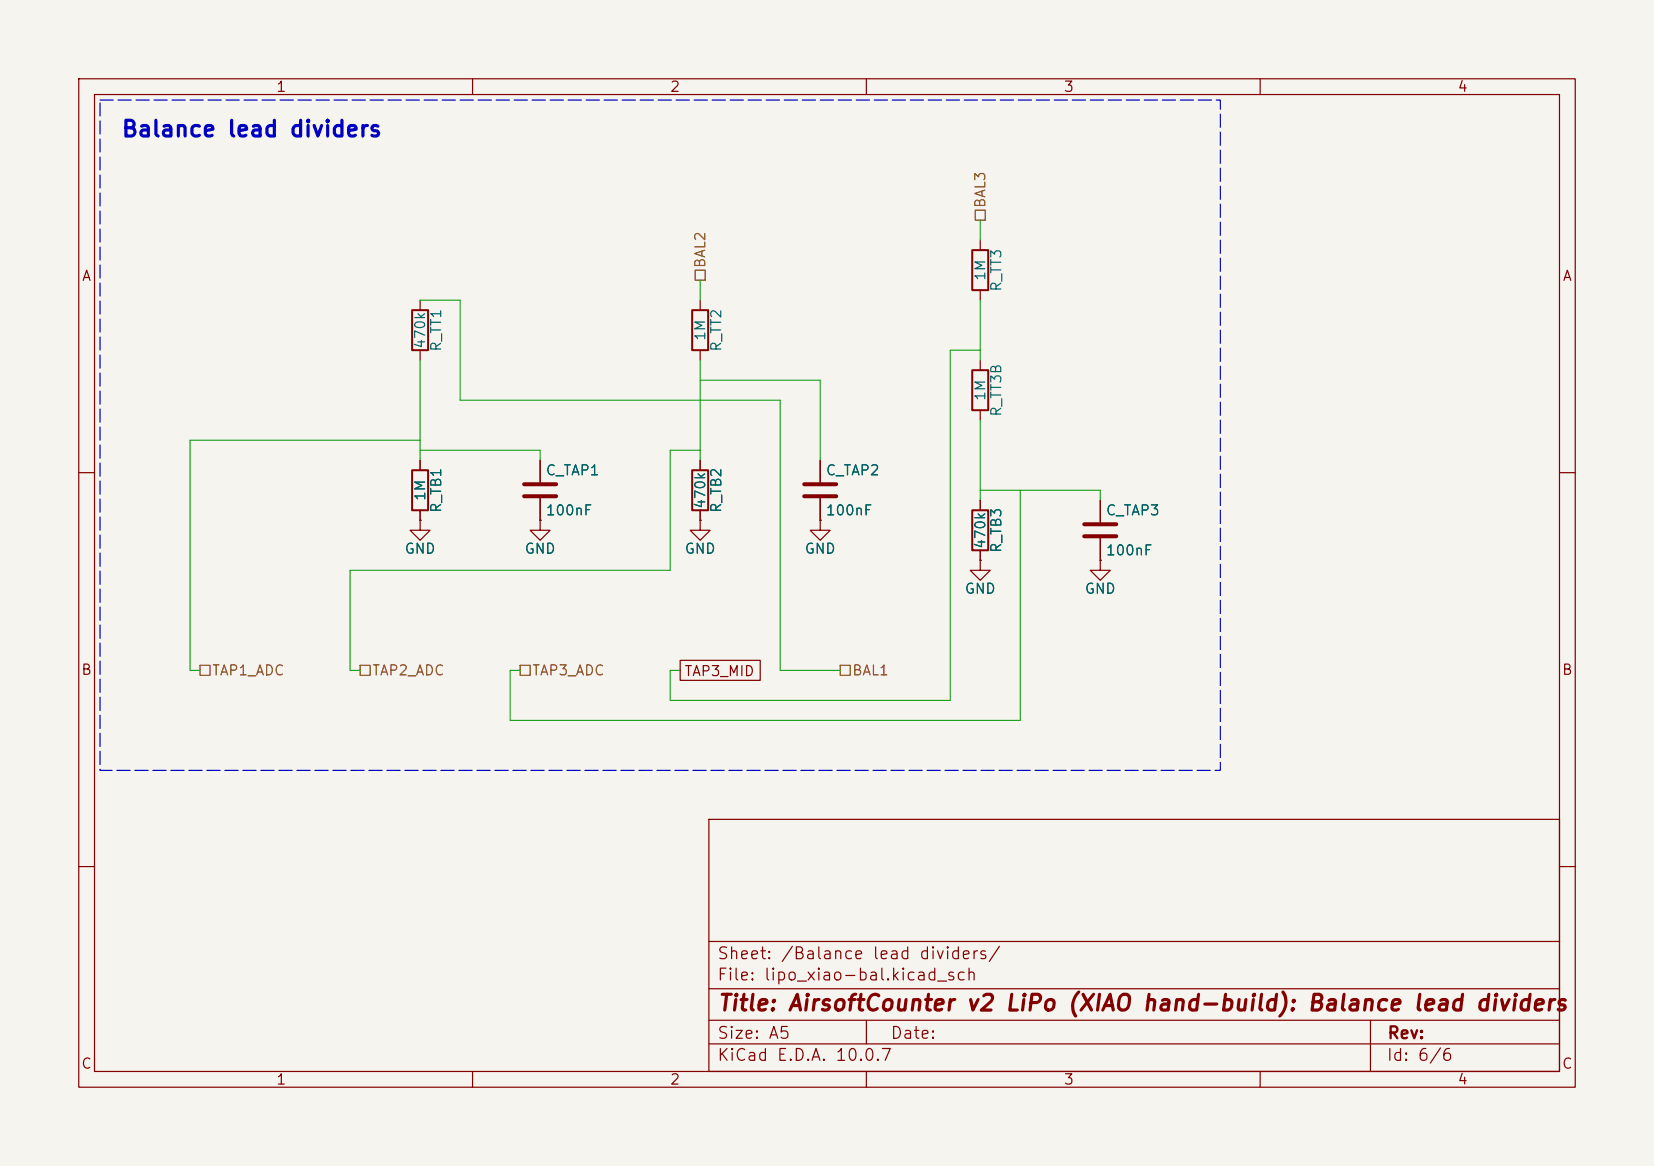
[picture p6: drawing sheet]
<svg xmlns="http://www.w3.org/2000/svg" width="210mm" height="148mm" viewBox="0 0 210 148" stroke-linecap="round" stroke-linejoin="round" font-family="sans-serif">
<path d="M0 0h210v148h-210z" fill="#f5f4ef" stroke="#f5f4ef" stroke-width=".13"/>
<g fill="none" stroke="#840000" stroke-width=".15">
<path d="M10 10h190v128h-190zM12 12h186v124h-186zM60 10v2M110 10v2M160 10v2M53.3 38.1v1.3M88.9 38.1v1.3M124.5 30.5v1.3M124.5 36.8v1.3M53.3 44.5v1.2M53.3 58.4v1.3M68.6 58.4v2.8"/>
<path d="M88.9 44.5v1.2M88.9 58.4v1.3M104.1 58.4v2.8M124.5 45.7v1.3M124.5 52.1v1.2M10 60h2M53.3 66v1.3h1.3l-1.3 1.3-1.2-1.3h1.2M53.3 66h.1M53.3 64.8v1.2M68.6 66v1.3h1.2l-1.2 1.3-1.3-1.3h1.3M68.6 66h.1M68.6 63.2v2.8"/>
<path d="M88.9 66v1.3h1.3l-1.3 1.3-1.3-1.3h1.3M88.9 66h.1M88.9 64.8v1.2M104.1 66v1.3h1.3l-1.3 1.3-1.2-1.3h1.2M104.1 66h.1M104.1 63.2v2.8M124.5 71.1v1.3h1.2l-1.2 1.3-1.3-1.3h1.3M124.5 71.1h.1M124.5 63.5v1.3M124.5 69.9v1.2M139.7 71.1v1.3h1.3l-1.3 1.3-1.3-1.3h1.3M139.7 71.1h.1"/>
<path d="M139.7 63.5v2.8M139.7 68.3v2.8M198 60h2M86.4 83.8h10.1v2.6h-10.1zM10 110h2M90 104h108v32h-108zM90 119.5h108M198 110h2M60 136v2M90 132.5h108M90 129.5h108M90 125.5h108"/>
<path d="M110 136v2M110 129.5v3M160 136v2M174 129.5v6.5"/>
</g>
<path d="M52.3 39.4h2.1v5.1h-2.1zM87.9 39.4h2v5.1h-2zM123.4 31.8h2.1v5h-2.1zM52.3 59.7h2.1v5.1h-2.1zM87.9 59.7h2v5.1h-2zM123.4 47h2.1v5.1h-2.1zM123.4 64.8h2.1v5.1h-2.1z" fill="none" stroke="#840000" stroke-width=".25"/>
<path d="M66.5 61.5h4.1M66.5 63h4.1M102.1 61.5h4.1M102.1 63h4.1M137.7 66.5h4M137.7 68.1h4" fill="none" stroke="#840000" stroke-width=".51"/>
<path d="M88.3 34.3h1.2v1.3h-1.2zM123.8 26.7h1.3v1.2h-1.3zM25.4 84.5h1.3v1.2h-1.3zM45.7 84.5h1.3v1.2h-1.3zM66 84.5h1.3v1.2h-1.3zM106.7 84.5h1.2v1.2h-1.2z" fill="none" stroke="#725600" stroke-width=".15"/>
<g fill="none" stroke="#009600" stroke-width=".13">
<path d="M53.3 38.1h5.1v12.7h40.7v34.3h7.6M88.9 35.6v2.5M124.5 27.9v2.6M124.5 38.1v7.6M53.3 57.2h15.3v1.2M53.3 55.9h-29.2v29.2h1.3M53.3 45.7v12.7M88.9 48.3h15.2v10.1M88.9 57.2h-3.8v15.2h-40.7v12.7h1.3M88.9 45.7v12.7M124.5 53.3v10.2M124.5 44.5h-3.9v44.4h-35.5v-3.8h1.3"/>
<path d="M124.5 62.2h15.2v1.3M129.5 62.2v29.2h-64.7v-6.3h1.2"/>
</g>
<path d="M12.7 12.7h142.2v85.1h-142.2z" fill="none" stroke="#0000c2" stroke-width=".15" stroke-dasharray="1.7 .6"/>
<text font-size="2" fill="#0000c2" x="15.3" y="17.9">Balance lead dividers</text>
<text font-size="2" fill="#840000" x="91" y="128.8">Title: AirsoftCounter v2 LiPo (XIAO hand-build): Balance lead dividers</text>
<g font-size="1.5" fill="#840000">
<text x="91" y="124.8">File: lipo_xiao-bal.kicad_sch</text>
<text x="91" y="122.1">Sheet: /Balance lead dividers/</text>
<text x="91" y="135">KiCad E.D.A. 10.0.7</text>
<text x="91" y="132.2">Size: A5</text>
<text x="113" y="132.2">Date:</text>
<text x="176" y="135">Id: 6/6</text>
<text x="176.1" y="132.2">Rev:</text>
</g>
<g font-size="1.3" fill="#840000">
<text x="35" y="12">1</text>
<text x="85" y="12">2</text>
<text x="135" y="12">3</text>
<text x="185" y="12">4</text>
<text x="10.3" y="36">A</text>
<text x="198.3" y="36">A</text>
<text x="10.2" y="86">B</text>
<text x="86.8" y="86.1">TAP3_MID</text>
<text x="198.2" y="86">B</text>
<text x="10.2" y="136">C</text>
<text x="35" y="138">1</text>
<text x="85" y="138">2</text>
<text x="135" y="138">3</text>
<text x="185" y="138">4</text>
<text x="198.2" y="136">C</text>
</g>
<g font-size="1.3" fill="#725600">
<text x="125.4" y="26.5" transform="rotate(-90 125.4 26.5)">BAL3</text>
<text x="89.9" y="34.1" transform="rotate(-90 89.9 34.1)">BAL2</text>
<text x="26.8" y="86.1">TAP1_ADC</text>
<text x="47.2" y="86.1">TAP2_ADC</text>
<text x="67.5" y="86.1">TAP3_ADC</text>
<text x="108.1" y="86.1">BAL1</text>
</g>
<g font-size="1.3" fill="#006464">
<text x="125.4" y="35.7" transform="rotate(-90 125.4 35.7)">1M</text>
<text x="127.5" y="37.1" transform="rotate(-90 127.5 37.1)">R_TT3</text>
<text x="54.3" y="44.4" transform="rotate(-90 54.3 44.4)">470k</text>
<text x="56.3" y="44.7" transform="rotate(-90 56.3 44.7)">R_TT1</text>
<text x="89.9" y="43.4" transform="rotate(-90 89.9 43.4)">1M</text>
<text x="91.9" y="44.7" transform="rotate(-90 91.9 44.7)">R_TT2</text>
<text x="125.4" y="51" transform="rotate(-90 125.4 51)">1M</text>
<text x="127.5" y="53" transform="rotate(-90 127.5 53)">R_TT3B</text>
<text x="54.3" y="63.7" transform="rotate(-90 54.3 63.7)">1M</text>
<text x="56.3" y="65.2" transform="rotate(-90 56.3 65.2)">R_TB1</text>
<text x="69.2" y="60.7">C_TAP1</text>
<text x="69.2" y="65.7">100nF</text>
<text x="89.9" y="64.7" transform="rotate(-90 89.9 64.7)">470k</text>
<text x="91.9" y="65.2" transform="rotate(-90 91.9 65.2)">R_TB2</text>
<text x="104.8" y="60.7">C_TAP2</text>
<text x="104.8" y="65.7">100nF</text>
<text x="140.3" y="65.7">C_TAP3</text>
<text x="51.3" y="70.6">GND</text>
<text x="66.5" y="70.6">GND</text>
<text x="86.8" y="70.6">GND</text>
<text x="102.1" y="70.6">GND</text>
<text x="125.4" y="69.8" transform="rotate(-90 125.4 69.8)">470k</text>
<text x="127.5" y="70.3" transform="rotate(-90 127.5 70.3)">R_TB3</text>
<text x="140.3" y="70.8">100nF</text>
<text x="122.4" y="75.7">GND</text>
<text x="137.6" y="75.7">GND</text>
</g>
</svg>
